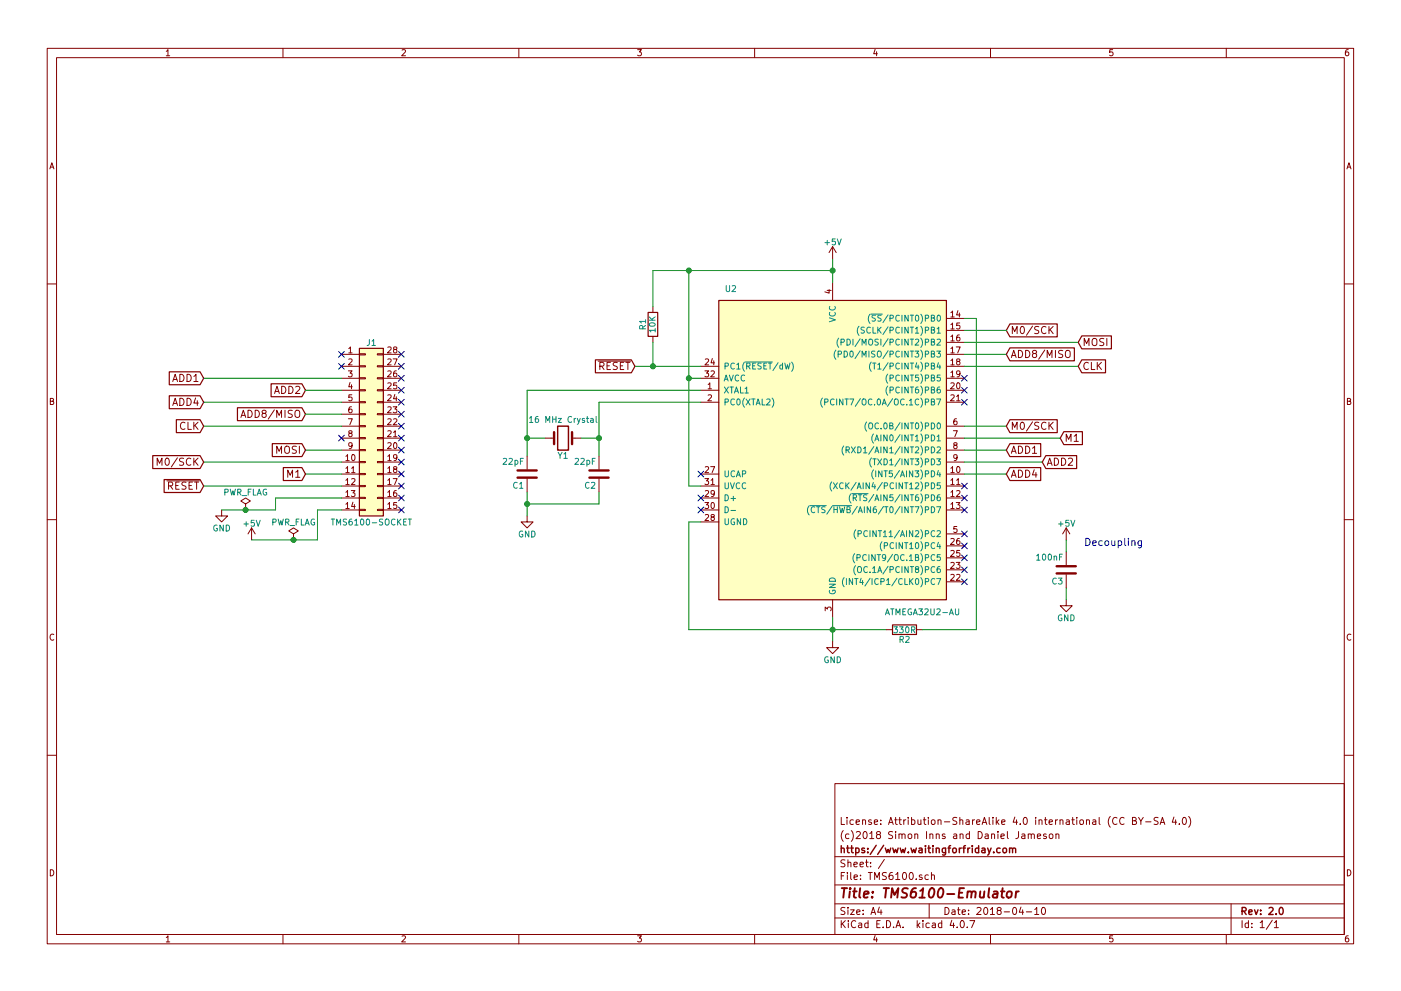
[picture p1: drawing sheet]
EESchema Schematic File Version 2
LIBS:power
LIBS:device
LIBS:transistors
LIBS:conn
LIBS:linear
LIBS:regul
LIBS:74xx
LIBS:cmos4000
LIBS:adc-dac
LIBS:memory
LIBS:xilinx
LIBS:microcontrollers
LIBS:dsp
LIBS:microchip
LIBS:analog_switches
LIBS:motorola
LIBS:texas
LIBS:intel
LIBS:audio
LIBS:interface
LIBS:digital-audio
LIBS:philips
LIBS:display
LIBS:cypress
LIBS:siliconi
LIBS:opto
LIBS:atmel
LIBS:contrib
LIBS:valves
LIBS:TMS6100-cache
EELAYER 25 0
EELAYER END
$Descr A4 11693 8268
encoding utf-8
Sheet 1 1
Title "TMS6100-Emulator"
Date "2018-04-10"
Rev "2.0"
Comp "https://www.waitingforfriday.com"
Comment1 "(c)2018 Simon Inns and Daniel Jameson"
Comment2 "License: Attribution-ShareAlike 4.0 international (CC BY-SA 4.0)"
Comment3 ""
Comment4 ""
$EndDescr
$Comp
L Crystal Y1
U 1 1
P 4700 3650
F 0 "Y1" H 4700 3800 50  0000 C CNN
F 1 "16 MHz Crystal" H 4700 3500 50  0000 C CNN
F 2 "Crystals:Crystal_SMD_5032-2pin_5.0x3.2mm" H 4700 3650 50  0001 C CNN
F 3 "" H 4700 3650 50  0001 C CNN
	1    4700 3650
	-1   0    0    1   
$EndComp
$Comp
L C C2
U 1 1
P 5000 3950
F 0 "C2" H 5025 4050 50  0000 L CNN
F 1 "22pF" H 5025 3850 50  0000 L CNN
F 2 "Capacitors_SMD:C_0805" H 5038 3800 50  0001 C CNN
F 3 "" H 5000 3950 50  0001 C CNN
	1    5000 3950
	-1   0    0    1   
$EndComp
$Comp
L C C1
U 1 1
P 4400 3950
F 0 "C1" H 4425 4050 50  0000 L CNN
F 1 "22pF" H 4425 3850 50  0000 L CNN
F 2 "Capacitors_SMD:C_0805" H 4438 3800 50  0001 C CNN
F 3 "" H 4400 3950 50  0001 C CNN
	1    4400 3950
	-1   0    0    1   
$EndComp
$Comp
L R R1
U 1 1
P 5450 2700
F 0 "R1" V 5530 2700 50  0000 C CNN
F 1 "10K" V 5450 2700 50  0000 C CNN
F 2 "Resistors_SMD:R_0805" V 5380 2700 50  0001 C CNN
F 3 "" H 5450 2700 50  0001 C CNN
	1    5450 2700
	-1   0    0    1   
$EndComp
$Comp
L GND #PWR01
U 1 1
P 4400 4300
F 0 "#PWR01" H 4400 4050 50  0001 C CNN
F 1 "GND" H 4400 4150 50  0000 C CNN
F 2 "" H 4400 4300 50  0001 C CNN
F 3 "" H 4400 4300 50  0001 C CNN
	1    4400 4300
	1    0    0    -1  
$EndComp
Text GLabel 8400 2750 2    60   Input ~ 0
M0/SCK
Text GLabel 9000 2850 2    60   Input ~ 0
MOSI
Text GLabel 8400 2950 2    60   Input ~ 0
ADD8/MISO
Text GLabel 9000 3050 2    60   Input ~ 0
CLK
Text GLabel 5300 3050 0    60   Input ~ 0
~RESET
Text GLabel 8400 3550 2    60   Input ~ 0
M0/SCK
Text GLabel 8850 3650 2    60   Input ~ 0
M1
Text GLabel 8400 3750 2    60   Input ~ 0
ADD1
Text GLabel 8700 3850 2    60   Input ~ 0
ADD2
Text GLabel 8400 3950 2    60   Input ~ 0
ADD4
$Comp
L ATMEGA32U2-AU U2
U 1 1
P 6950 3750
F 0 "U2" H 6100 5100 50  0000 C CNN
F 1 "ATMEGA32U2-AU" H 7700 2400 50  0000 C CNN
F 2 "Housings_QFP:TQFP-32_7x7mm_Pitch0.8mm" H 6800 3800 50  0001 C CNN
F 3 "http://www.atmel.com/Images/doc7799.pdf" H 7050 2300 50  0001 C CNN
	1    6950 3750
	1    0    0    -1  
$EndComp
Wire Wire Line
	8050 2650 8150 2650
Wire Wire Line
	8150 2650 8150 5250
Wire Wire Line
	5750 5250 7400 5250
Wire Wire Line
	6950 5150 6950 5350
Wire Wire Line
	8050 2750 8400 2750
Wire Wire Line
	8050 2850 9000 2850
Wire Wire Line
	8050 2950 8400 2950
Wire Wire Line
	8050 3050 9000 3050
Wire Wire Line
	8050 3550 8400 3550
Wire Wire Line
	8050 3650 8850 3650
Wire Wire Line
	8050 3750 8400 3750
Wire Wire Line
	8050 3850 8700 3850
Wire Wire Line
	8050 3950 8400 3950
$Comp
L GND #PWR02
U 1 1
P 6950 5350
F 0 "#PWR02" H 6950 5100 50  0001 C CNN
F 1 "GND" H 6950 5200 50  0000 C CNN
F 2 "" H 6950 5350 50  0001 C CNN
F 3 "" H 6950 5350 50  0001 C CNN
	1    6950 5350
	1    0    0    -1  
$EndComp
Connection ~ 6950 5250
NoConn ~ 8050 3150
NoConn ~ 8050 3250
NoConn ~ 8050 3350
NoConn ~ 8050 4050
NoConn ~ 8050 4150
NoConn ~ 8050 4250
NoConn ~ 8050 4450
NoConn ~ 8050 4550
NoConn ~ 8050 4650
NoConn ~ 8050 4750
NoConn ~ 8050 4850
Wire Wire Line
	5850 4350 5750 4350
Wire Wire Line
	5750 4350 5750 5250
Wire Wire Line
	5750 4050 5850 4050
Wire Wire Line
	5750 2250 5750 4050
Wire Wire Line
	5750 3150 5850 3150
Wire Wire Line
	5450 2250 6950 2250
Wire Wire Line
	6950 2150 6950 2350
Connection ~ 5750 3150
$Comp
L +5V #PWR03
U 1 1
P 6950 2150
F 0 "#PWR03" H 6950 2000 50  0001 C CNN
F 1 "+5V" H 6950 2290 50  0000 C CNN
F 2 "" H 6950 2150 50  0001 C CNN
F 3 "" H 6950 2150 50  0001 C CNN
	1    6950 2150
	1    0    0    -1  
$EndComp
Connection ~ 6950 2250
NoConn ~ 5850 4150
NoConn ~ 5850 4250
Wire Wire Line
	5300 3050 5850 3050
Wire Wire Line
	5450 2850 5450 3050
Connection ~ 5450 3050
Wire Wire Line
	5450 2550 5450 2250
Connection ~ 5750 2250
Wire Wire Line
	5850 3250 4400 3250
Wire Wire Line
	4400 3250 4400 3800
Wire Wire Line
	5850 3350 5000 3350
Wire Wire Line
	5000 3350 5000 3800
Wire Wire Line
	4850 3650 5000 3650
Connection ~ 5000 3650
Wire Wire Line
	4550 3650 4400 3650
Connection ~ 4400 3650
Wire Wire Line
	4400 4100 4400 4300
Wire Wire Line
	5000 4100 5000 4200
Wire Wire Line
	5000 4200 4400 4200
Connection ~ 4400 4200
$Comp
L C C3
U 1 1
P 8900 4750
F 0 "C3" H 8925 4850 50  0000 L CNN
F 1 "100nF" H 8925 4650 50  0000 L CNN
F 2 "Capacitors_SMD:C_0805" H 8938 4600 50  0001 C CNN
F 3 "" H 8900 4750 50  0001 C CNN
	1    8900 4750
	-1   0    0    1   
$EndComp
$Comp
L +5V #PWR04
U 1 1
P 8900 4500
F 0 "#PWR04" H 8900 4350 50  0001 C CNN
F 1 "+5V" H 8900 4640 50  0000 C CNN
F 2 "" H 8900 4500 50  0001 C CNN
F 3 "" H 8900 4500 50  0001 C CNN
	1    8900 4500
	1    0    0    -1  
$EndComp
$Comp
L GND #PWR05
U 1 1
P 8900 5000
F 0 "#PWR05" H 8900 4750 50  0001 C CNN
F 1 "GND" H 8900 4850 50  0000 C CNN
F 2 "" H 8900 5000 50  0001 C CNN
F 3 "" H 8900 5000 50  0001 C CNN
	1    8900 5000
	1    0    0    -1  
$EndComp
Wire Wire Line
	8900 4600 8900 4500
Wire Wire Line
	8900 4900 8900 5000
Text Notes 9050 4550 0    60   ~ 0
Decoupling
Text GLabel 1700 3150 0    60   Input ~ 0
ADD1
Text GLabel 2550 3250 0    60   Input ~ 0
ADD2
Text GLabel 1700 3350 0    60   Input ~ 0
ADD4
Text GLabel 2550 3450 0    60   Input ~ 0
ADD8/MISO
Text GLabel 1700 3850 0    60   Input ~ 0
M0/SCK
Text GLabel 2550 3950 0    60   Input ~ 0
M1
Text GLabel 1700 3550 0    60   Input ~ 0
CLK
Text GLabel 2550 3750 0    60   Input ~ 0
MOSI
Text GLabel 1700 4050 0    60   Input ~ 0
~RESET
$Comp
L GND #PWR06
U 1 1
P 1850 4250
F 0 "#PWR06" H 1850 4000 50  0001 C CNN
F 1 "GND" H 1850 4100 50  0000 C CNN
F 2 "" H 1850 4250 50  0001 C CNN
F 3 "" H 1850 4250 50  0001 C CNN
	1    1850 4250
	1    0    0    -1  
$EndComp
$Comp
L +5V #PWR07
U 1 1
P 2100 4500
F 0 "#PWR07" H 2100 4350 50  0001 C CNN
F 1 "+5V" H 2100 4640 50  0000 C CNN
F 2 "" H 2100 4500 50  0001 C CNN
F 3 "" H 2100 4500 50  0001 C CNN
	1    2100 4500
	1    0    0    -1  
$EndComp
NoConn ~ 5850 3950
$Comp
L R R2
U 1 1
P 7550 5250
F 0 "R2" V 7630 5250 50  0000 C CNN
F 1 "330R" V 7550 5250 50  0000 C CNN
F 2 "Resistors_SMD:R_0805" V 7480 5250 50  0001 C CNN
F 3 "" H 7550 5250 50  0001 C CNN
	1    7550 5250
	0    1    1    0   
$EndComp
Wire Wire Line
	8150 5250 7700 5250
$Comp
L Conn_02x14_Counter_Clockwise J1
U 1 1
P 3050 3550
F 0 "J1" H 3100 4250 50  0000 C CNN
F 1 "TMS6100-SOCKET" H 3100 2750 50  0000 C CNN
F 2 "Housings_DIP:DIP-28_W15.24mm_Socket" H 3050 3550 50  0001 C CNN
F 3 "" H 3050 3550 50  0001 C CNN
	1    3050 3550
	1    0    0    -1  
$EndComp
Wire Wire Line
	2550 3750 2850 3750
Wire Wire Line
	2550 3450 2850 3450
Wire Wire Line
	1700 3150 2850 3150
Wire Wire Line
	2550 3250 2850 3250
Wire Wire Line
	1700 3350 2850 3350
Wire Wire Line
	1700 3550 2850 3550
Wire Wire Line
	1700 3850 2850 3850
Wire Wire Line
	2550 3950 2850 3950
Wire Wire Line
	1700 4050 2850 4050
Wire Wire Line
	2300 4150 2850 4150
Wire Wire Line
	2850 4250 2650 4250
Wire Wire Line
	2650 4250 2650 4500
Wire Wire Line
	2650 4500 2100 4500
NoConn ~ 2850 2950
NoConn ~ 2850 3050
NoConn ~ 2850 3650
NoConn ~ 3350 2950
NoConn ~ 3350 3050
NoConn ~ 3350 3150
NoConn ~ 3350 3250
NoConn ~ 3350 3350
NoConn ~ 3350 3450
NoConn ~ 3350 3550
NoConn ~ 3350 3650
NoConn ~ 3350 3750
NoConn ~ 3350 3850
NoConn ~ 3350 3950
NoConn ~ 3350 4050
NoConn ~ 3350 4150
NoConn ~ 3350 4250
$Comp
L PWR_FLAG #FLG08
U 1 1
P 2050 4250
F 0 "#FLG08" H 2050 4325 50  0001 C CNN
F 1 "PWR_FLAG" H 2050 4400 50  0000 C CNN
F 2 "" H 2050 4250 50  0001 C CNN
F 3 "" H 2050 4250 50  0001 C CNN
	1    2050 4250
	1    0    0    -1  
$EndComp
$Comp
L PWR_FLAG #FLG09
U 1 1
P 2450 4500
F 0 "#FLG09" H 2450 4575 50  0001 C CNN
F 1 "PWR_FLAG" H 2450 4650 50  0000 C CNN
F 2 "" H 2450 4500 50  0001 C CNN
F 3 "" H 2450 4500 50  0001 C CNN
	1    2450 4500
	1    0    0    -1  
$EndComp
Wire Wire Line
	1850 4250 2300 4250
Wire Wire Line
	2300 4250 2300 4150
Connection ~ 2050 4250
Connection ~ 2450 4500
$EndSCHEMATC
